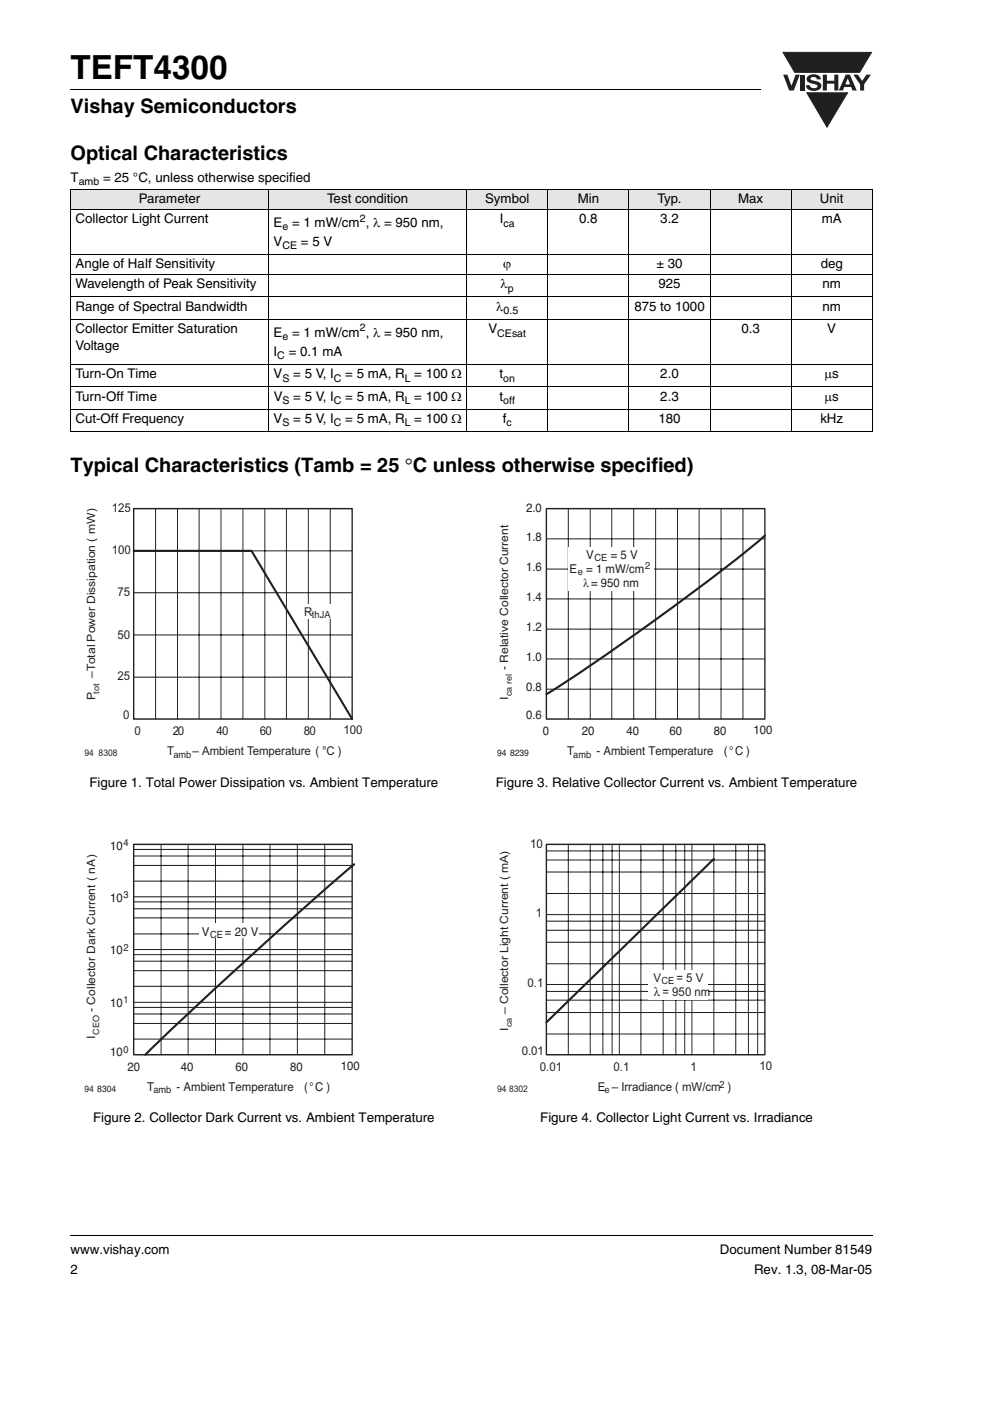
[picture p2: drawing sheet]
<svg xmlns="http://www.w3.org/2000/svg" width="210mm" height="297mm" viewBox="0 0 210 297" stroke-linecap="round" stroke-linejoin="round" font-family="sans-serif">
<path d="M14.9 261.9v.2z" fill="#000"/>
<path d="M14.9 262h170.1" fill="none" stroke="#000" stroke-width=".21"/>
<path d="M165.9 11h19.1v16.1h-19.1z" fill="#fff"/>
<g fill="#231f20">
<path d="M166.1 15.8h.8l.9 2.4 .9-2.4h.9l-1.3 3.4h-1z"/>
<path d="M169.7 15.8h.9v3.4h-.9z"/>
<path d="M171.3 16.1a1.97 1.97 0 0 1 2.6 .3l.1 .4h-.8a.74 .74 0 0 0-.6-.5 .74 .74 0 0 0-.8 .4l.3 .3 .9 .2a1.01 1.01 0 0 1 1.2 1 1.01 1.01 0 0 1-1.1 1 1.62 1.62 0 0 1-2.2-1.1h.8a.9 .9 0 0 0 .8 .6 .9 .9 0 0 0 .8-.4 1.57 1.57 0 0 0-1.5-.7 .86 .86 0 0 1-.7-.6 .86 .86 0 0 1 .2-.9z"/>
<path d="M174.5 15.8h.8v1.3h1.6v-1.3h.9v3.4h-.9v-1.5h-1.6v1.5h-.8z"/>
<path d="M180.9 15.8h1l.9 1.4 .9-1.4h1l-1.5 2.1v1.3h-.8v-1.3z"/>
<path d="M166 11.1h18.8l-2.5 4.2h-13.8z"/>
<path d="M179.3 15.8h.9l1.4 3.4h-.8l-.3-.8h-1.5l-.3 .8h-.9zM179.7 16.7l-.5 1.2h1z"/>
</g>
<path d="M166 11.1h18.8l-2.5 4.2h-13.8z" fill="none" stroke="#231f20" stroke-width=".21"/>
<path d="M171.1 19.7h8.6l-4.4 7.3z" fill="#231f20"/>
<path d="M171.1 19.7h8.6l-4.4 7.3z" fill="none" stroke="#231f20" stroke-width=".21"/>
<path d="M14.9 18.9v.2z" fill="#000"/>
<path d="M14.9 19h146.4" fill="none" stroke="#000" stroke-width=".21"/>
<g fill="#e5e5e5">
<path d="M14.9 40.2h42.1v4.2h-42.1z"/>
<path d="M57 40.2h42v4.2h-42z"/>
<path d="M99 40.2h17.2v4.2h-17.2z"/>
<path d="M116.2 40.2h17.1v4.2h-17.1z"/>
<path d="M133.3 40.2h17.3v4.2h-17.3z"/>
<path d="M150.6 40.2h17.2v4.2h-17.2z"/>
<path d="M167.8 40.2h17.2v4.2h-17.2z"/>
</g>
<g fill="none" stroke="#000" stroke-width=".21">
<path d="M14.9 40.2h170.1M14.9 44.4h170.1M14.9 54h170.1M14.9 58.2h170.1M14.9 40.3v51.1M57 40.1v51.5M99 40.1v51.5M116.2 40.1v51.5M133.4 40.1v51.5M150.6 40.1v51.5M167.8 40.1v51.5M185 40.3v51.1"/>
<path d="M14.9 62.9h170.1M14.9 67.7h170.1M14.9 77.3h170.1M14.9 82h170.1M14.9 86.8h170.1M14.9 91.5h170.1"/>
</g>
<path d="M28.3 116.8h25l21.4 35.6" fill="none" stroke="#231f20" stroke-width=".45"/>
<path d="M28.3 107.8h46.4v44.6h-46.4z" fill="none" stroke="#231f20" stroke-width=".3"/>
<g fill="none" stroke="#231f20" stroke-width=".21">
<path d="M28.3 116.8h46.4M33 107.8v44.6M37.6 107.8v44.6M42.2 107.8v44.6M46.9 107.8v44.6M51.5 107.8v44.6M56.2 107.8v44.6M60.7 107.8v44.6M65.4 107.8v44.6M70 107.8v44.6M28.3 125.7h46.4M28.3 134.6h46.4"/>
<path d="M28.3 143.6h46.4"/>
</g>
<path d="M62.8 128.1h8.3v3h-8.3z" fill="#fff"/>
<path d="M28.3 179h46.4v44.6h-46.4z" fill="none" stroke="#231f20" stroke-width=".3"/>
<g fill="none" stroke="#231f20" stroke-width=".21">
<path d="M34.2 179v44.6M39.9 179v44.6M45.7 179v44.6M51.5 179v44.6M57.2 179v44.6M63 179v44.6M68.9 179v44.6M28.3 190.1h46.4M28.3 191.2h46.4M28.3 192.7h46.4M28.3 194.6h46.4M28.3 198h46.4"/>
<path d="M28.3 180.1h46.4M28.3 181.5h46.4M28.3 183.5h46.4M28.3 186.8h46.4M28.3 212.5h46.4M28.3 201.3h46.4M28.3 213.6h46.4M28.3 215h46.4M28.3 217h46.4M28.3 202.4h46.4M28.3 203.8h46.4M28.3 205.8h46.4"/>
<path d="M28.3 209.1h46.4M28.3 220.3h46.4"/>
</g>
<path d="M75.1 183.3l-9.4 8.1-13 11.7-14.2 13.2-7.7 7.3" fill="none" stroke="#231f20" stroke-width=".45"/>
<path d="M42.4 195.8h12.5v3.1h-12.5z" fill="#fff"/>
<path d="M115.8 107.8h46.4v44.6h-46.4z" fill="none" stroke="#231f20" stroke-width=".3"/>
<g fill="none" stroke="#231f20" stroke-width=".21">
<path d="M115.8 114.2h46.4M120.5 107.8v44.6M125.1 107.8v44.6M129.7 107.8v44.6M134.4 107.8v44.6M139 107.8v44.6M143.7 107.8v44.6M148.2 107.8v44.6M152.9 107.8v44.6M157.5 107.8v44.6M115.8 120.7h46.4M115.8 127h46.4"/>
<path d="M115.8 133.4h46.4M115.8 139.7h46.4M115.8 146.1h46.4"/>
</g>
<path d="M162.2 113.5a479.3 479.3 0 0 1-36.8 27.4l-9.6 6.3" fill="none" stroke="#231f20" stroke-width=".45"/>
<path d="M120.5 115.9h18v9.3h-18z" fill="#fff"/>
<path d="M115.8 179h46.4v44.6h-46.4z" fill="none" stroke="#231f20" stroke-width=".3"/>
<g fill="none" stroke="#231f20" stroke-width=".21">
<path d="M120.5 179v44.6M125.1 179v44.6M127.8 179v44.6M129.8 179v44.6M131.3 179v44.6M135.9 179v44.6M140.6 179v44.6M143.3 179v44.6M145.2 179v44.6M146.7 179v44.6M151.4 179v44.6M156 179v44.6"/>
<path d="M158.7 179v44.6M160.6 179v44.6M115.8 193.9h46.4M115.8 189.4h46.4M115.8 184.9h46.4M115.8 182.3h46.4M115.8 180.4h46.4M115.8 199.8h46.4M115.8 197.2h46.4M115.8 195.3h46.4M115.8 208.7h46.4M115.8 204.3h46.4"/>
<path d="M115.8 219.2h46.4M115.8 214.7h46.4M115.8 212.1h46.4M115.8 210.2h46.4"/>
</g>
<path d="M151.4 182.1l-35.6 34.7" fill="none" stroke="#231f20" stroke-width=".45"/>
<path d="M137.4 205.6h12.6v6.2h-12.6z" fill="#fff"/>
<text font-size="7" x="14.9" y="16.7">TEFT4300</text>
<g font-size="4.2">
<text x="14.9" y="24">Vishay Semiconductors</text>
<text x="14.9" y="33.8">Optical Characteristics</text>
<text x="14.9" y="100">Typical Characteristics (Tamb = 25 °C unless otherwise specified)</text>
</g>
<g font-size="2.8">
<text x="14.9" y="38.5">T</text>
<text x="21.8" y="38.5">= 25 °C, unless otherwise specified</text>
<text x="16" y="47.3">Collector Light Current</text>
<text x="29.4" y="43.1">Parameter</text>
<text x="69.3" y="43.1">Test condition</text>
<text x="102.8" y="43.1">Symbol</text>
<text x="106" y="47.3">I</text>
<text x="122.5" y="43.1">Min</text>
<text x="122.8" y="47.3">0.8</text>
<text x="139.4" y="43.1">Typ.</text>
<text x="140" y="47.3">3.2</text>
<text x="156.5" y="43.1">Max</text>
<text x="173.8" y="43.1">Unit</text>
<text x="174.2" y="47.3">mA</text>
<text x="58" y="48.1">E</text>
<text x="58" y="52.2">V</text>
<text x="61.9" y="48.1">= 1 mW/cm , λ = 950 nm,</text>
<text x="63.8" y="52.2">= 5 V</text>
<text x="16" y="56.9">Angle of Half Sensitivity</text>
<text x="106.7" y="56.9">ϕ</text>
<text x="139.2" y="56.9">± 30</text>
<text x="174" y="56.9">deg</text>
<text x="16" y="61.1">Wavelength of Peak Sensitivity</text>
<text x="16" y="65.9">Range of Spectral Bandwidth</text>
<text x="105.2" y="65.9">λ</text>
<text x="106.2" y="61.1">λ</text>
<text x="134.5" y="65.9">875 to 1000</text>
<text x="139.6" y="61.1">925</text>
<text x="174.4" y="61.1">nm</text>
<text x="174.4" y="65.9">nm</text>
<text x="16" y="70.6">Collector Emitter Saturation</text>
<text x="58" y="71.4">E</text>
<text x="61.9" y="71.4">= 1 mW/cm , λ = 950 nm,</text>
<text x="103.5" y="70.6">V</text>
<text x="157.2" y="70.6">0.3</text>
<text x="175.4" y="70.6">V</text>
<text x="16" y="74.2">Voltage</text>
<text x="58" y="75.4">I</text>
<text x="61.2" y="75.4">= 0.1 mA</text>
<text x="16" y="80.2">Turn-On Time</text>
<text x="58" y="80.2">V</text>
<text x="62.2" y="80.2">= 5 V, I</text>
<text x="73.2" y="80.2">= 5 mA, R</text>
<text x="87.8" y="80.2">= 100 Ω</text>
<text x="105.9" y="80.2">t</text>
<text x="140" y="80.2">2.0</text>
<text x="174.8" y="80.2">µs</text>
<text x="16" y="84.9">Turn-Off Time</text>
<text x="16" y="89.7">Cut-Off Frequency</text>
<text x="58" y="89.7">V</text>
<text x="58" y="84.9">V</text>
<text x="62.2" y="84.9">= 5 V, I</text>
<text x="62.2" y="89.7">= 5 V, I</text>
<text x="73.2" y="84.9">= 5 mA, R</text>
<text x="73.2" y="89.7">= 5 mA, R</text>
<text x="87.8" y="84.9">= 100 Ω</text>
<text x="87.8" y="89.7">= 100 Ω</text>
<text x="105.9" y="84.9">t</text>
<text x="106.6" y="89.7">f</text>
<text x="139.6" y="89.7">180</text>
<text x="140" y="84.9">2.3</text>
<text x="173.9" y="89.7">kHz</text>
<text x="174.8" y="84.9">µs</text>
<text x="19" y="166.8">Figure 1. Total Power Dissipation vs. Ambient Temperature</text>
<text x="105.1" y="166.8">Figure 3. Relative Collector Current vs. Ambient Temperature</text>
<text x="19.7" y="238">Figure 2. Collector Dark Current vs. Ambient Temperature</text>
<text x="114.5" y="238">Figure 4. Collector Light Current vs. Irradiance</text>
<text x="14.9" y="265.9">www.vishay.com</text>
<text x="152.7" y="265.9">Document Number 81549</text>
<text x="14.9" y="270.1">2</text>
<text x="159.9" y="270.1">Rev. 1.3, 08-Mar-05</text>
</g>
<g font-size="2.6" fill="#231f20">
<text x="23.7" y="108.6">125</text>
<text x="111.6" y="108.6">2.0</text>
<text x="23.7" y="117.4">100</text>
<text x="111.6" y="114.7">1.8</text>
<text x="124.3" y="118.5">V</text>
<text x="129.5" y="118.5">= 5 V</text>
<text x="111.6" y="121.1">1.6</text>
<text x="120.8" y="121.5">E</text>
<text x="123.7" y="124.4">λ</text>
<text x="124.3" y="121.5">= 1 mW/cm</text>
<text x="125.3" y="124.4">= 950 nm</text>
<text x="24.9" y="126.4">75</text>
<text x="64.5" y="130.6">R</text>
<text x="111.6" y="127.4">1.4</text>
<text x="24.9" y="135.4">50</text>
<text x="111.6" y="133.8">1.2</text>
<text x="111.6" y="140.2">1.0</text>
<text x="24.9" y="144.3">25</text>
<text x="111.6" y="146.6">0.8</text>
<text x="26.1" y="152.5">0</text>
<text x="28.5" y="155.8">0</text>
<text x="36.6" y="155.8">20</text>
<text x="45.9" y="155.8">40</text>
<text x="55.1" y="155.8">60</text>
<text x="64.4" y="155.8">80</text>
<text x="72.9" y="155.6">100</text>
<text x="111.6" y="152.5">0.6</text>
<text x="115.1" y="155.8">0</text>
<text x="123.4" y="155.8">20</text>
<text x="132.8" y="155.8">40</text>
<text x="142" y="155.8">60</text>
<text x="151.3" y="155.8">80</text>
<text x="159.7" y="155.6">100</text>
<text x="35.5" y="160.2">T</text>
<text x="40.8" y="160.2">– Ambient Temperature ( °C )</text>
<text x="120.2" y="160.2">T</text>
<text x="126.5" y="160.2">- Ambient Temperature</text>
<text x="153.5" y="160.2">(°C )</text>
<text x="112.4" y="179.8">10</text>
<text x="23.4" y="180.2">10</text>
<text x="23.4" y="191.1">10</text>
<text x="113.6" y="194.4">1</text>
<text x="23.4" y="202.3">10</text>
<text x="42.8" y="198.4">V</text>
<text x="47.7" y="198.4">= 20 V</text>
<text x="111.9" y="209.2">0.1</text>
<text x="138.5" y="208.2">V</text>
<text x="143.4" y="208.2">= 5 V</text>
<text x="23.4" y="213.4">10</text>
<text x="138.6" y="211.2">λ = 950 nm</text>
<text x="23.4" y="223.9">10</text>
<text x="27" y="227">20</text>
<text x="38.3" y="227">40</text>
<text x="50" y="227">60</text>
<text x="61.5" y="227">80</text>
<text x="72.2" y="226.8">100</text>
<text x="110.6" y="223.7">0.01</text>
<text x="114.5" y="227">0.01</text>
<text x="130.1" y="227">0.1</text>
<text x="146.4" y="227">1</text>
<text x="161" y="226.8">10</text>
<text x="31.2" y="231.3">T</text>
<text x="37.5" y="231.3">- Ambient Temperature</text>
<text x="64.5" y="231.3">(°C )</text>
<text x="126.7" y="231.3">E – Irradiance ( mW/cm )</text>
</g>
<g font-size="2.4" fill="#231f20">
<text x="20.2" y="143.7" transform="rotate(-90 20.2 143.7)">–Total Power Dissipation ( mW)</text>
<text x="107.7" y="142.1" transform="rotate(-90 107.7 142.1)">- Relative Collector Current</text>
<text x="20.2" y="148.5" transform="rotate(-90 20.2 148.5)">P</text>
<text x="107.7" y="148.4" transform="rotate(-90 107.7 148.4)">I</text>
<text x="20.2" y="214.5" transform="rotate(-90 20.2 214.5)">- Collector Dark Current ( nA)</text>
<text x="107.7" y="215" transform="rotate(-90 107.7 215)">– Collector Light Current ( mA)</text>
<text x="20.2" y="220.2" transform="rotate(-90 20.2 220.2)">I</text>
<text x="107.7" y="218.5" transform="rotate(-90 107.7 218.5)">I</text>
</g>
<g font-size="2.2">
<text x="16.7" y="39.2">amb</text>
<text x="76.3" y="47">2</text>
<text x="59.9" y="48.8">e</text>
<text x="59.9" y="52.9">CE</text>
<text x="106.8" y="48.1">ca</text>
<text x="107.7" y="61.8">p</text>
<text x="76.3" y="70.3">2</text>
<text x="105.4" y="71.4">CEsat</text>
<text x="106.8" y="66.6">0.5</text>
<text x="58.8" y="76.1">C</text>
<text x="59.9" y="72.1">e</text>
<text x="59.9" y="80.9">S</text>
<text x="70.8" y="80.9">C</text>
<text x="85.8" y="80.9">L</text>
<text x="106.7" y="80.9">on</text>
<text x="59.9" y="85.6">S</text>
<text x="70.8" y="85.6">C</text>
<text x="85.8" y="85.6">L</text>
<text x="106.7" y="85.6">off</text>
<text x="59.9" y="90.4">S</text>
<text x="70.8" y="90.4">C</text>
<text x="85.8" y="90.4">L</text>
<text x="107.4" y="90.4">c</text>
</g>
<g font-size="2.1" fill="#231f20">
<text x="126" y="119">CE</text>
<text x="122.5" y="122">e</text>
<text x="136.8" y="120.7">2</text>
<text x="66.1" y="131.1">thJA</text>
<text x="36.8" y="160.6">amb</text>
<text x="121.5" y="160.6">amb</text>
<text x="26.2" y="179.4">4</text>
<text x="26.2" y="190.4">3</text>
<text x="26.2" y="201.6">2</text>
<text x="44.6" y="198.9">CE</text>
<text x="140.3" y="208.7">CE</text>
<text x="26.2" y="212.7">1</text>
<text x="26.2" y="223.2">0</text>
<text x="32.5" y="231.8">amb</text>
<text x="128.2" y="231.8">e</text>
<text x="152.6" y="230.6">2</text>
</g>
<g font-size="1.9" fill="#231f20">
<text x="17.9" y="160.2">94 8308</text>
<text x="105.4" y="160.2">94 8239</text>
<text x="17.9" y="231.4">94 8304</text>
<text x="105.4" y="231.4">94 8302</text>
</g>
<g font-size="1.8" fill="#231f20">
<text x="21" y="147" transform="rotate(-90 21 147)">tot</text>
<text x="108.5" y="147.6" transform="rotate(-90 108.5 147.6)">ca rel</text>
<text x="21" y="219.4" transform="rotate(-90 21 219.4)">CEO</text>
<text x="108.5" y="217.8" transform="rotate(-90 108.5 217.8)">ca</text>
</g>
</svg>
